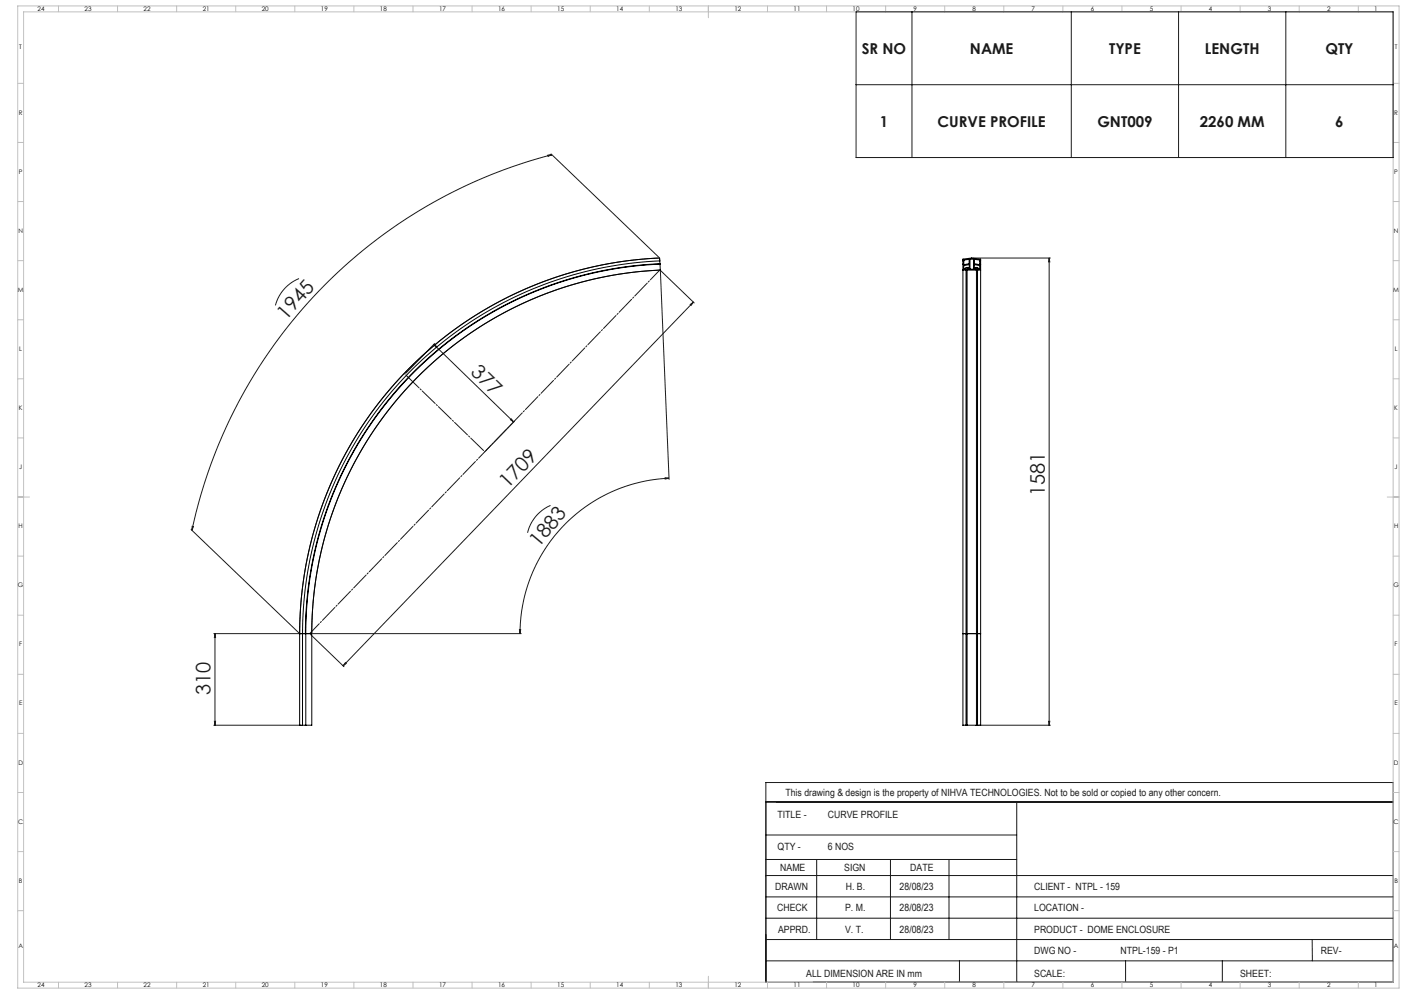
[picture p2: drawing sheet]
<svg xmlns="http://www.w3.org/2000/svg" width="1189mm" height="841mm" viewBox="0 0 1189 841" stroke-linecap="round" stroke-linejoin="round" font-family="sans-serif">
<path d="M648 678v153" fill="none" stroke="#000" stroke-width=".85"/>
<g fill="none" stroke="#191924" stroke-width=".85">
<path d="M724 10h455v123h-455zM772 10v123M907 10v123M997 10v123M1088 10v123M724 72h455M464 131h3l-3 1zM466 130l91 88M467 131a418 418 0 0 0-305 318M558 218a318 318 0 0 0-304 318M824 218h65M888 218v396"/>
<path d="M888 218v4h-1zM253 236a34 34 0 0 0-20 22M559 229a308 308 0 0 0-295 307M559 230l7 176M559 229l28 27M584 258l3-2-2 2zM587 256l-297 307M367 291l3 2-1 1zM367 291l68 66M368 291l-25 25M432 355l1-1 2 3zM435 356l-24 26"/>
<path d="M563 404l3 1h-3zM566 405a132 132 0 0 0-126 131M466 428h-1a34 34 0 0 0-19 23M162 448l91 87M163 445l1 1-2 3zM181 536h72M182 536v3h-1zM182 536v78M263 537l28 27M265 536h176M440 533h1l-1 3zM292 561h1l-3 2z"/>
<path d="M181 614h72M181 610h1v4zM828 614h61M887 610h1v4zM648 662h531v169h-531zM648 678h531M860 678v153M648 706h212M648 727h212M691 727v68M754 727v68M803 727v68"/>
<path d="M648 759h531M648 741h531M648 777h531M648 795h531M1110 795l1 18M648 813h531M812 813v18M953 813v18M1034 813v18"/>
</g>
<g fill="none" stroke="#c0c0c0" stroke-width=".85">
<path d="M15 5h1169v831h-1169zM20 10h1159v821h-1159zM49 5v5M99 5v5M149 5v5M199 5v5M249 5v5M299 5v5M349 5v5M399 5v5M449 5v5M499 5v5"/>
<path d="M549 5v5M599 5v10M649 5v5M699 5v5M749 5v5M799 5v5M849 5v5M899 5v5M949 5v5M999 5v5M1049 5v5M1099 5v5"/>
<path d="M1149 5v5M15 71h5M1179 71h5M15 121h5M1179 121h5M15 171h5M1179 171h5M15 221h5M1179 221h5M15 271h5M1179 271h5M15 321h5"/>
<path d="M1179 321h5M15 371h5M1179 371h5M15 421h10M1174 421h10M15 471h5M1179 471h5M15 521h5M1179 521h5M15 571h5M1179 571h5M15 621h5"/>
<path d="M1179 621h5M15 671h5M1179 671h5M15 721h5M1179 721h5M15 771h5M1179 771h5M49 831v5M99 831v5M149 831v5M199 831v5M249 831v5"/>
<path d="M299 831v5M349 831v5M399 831v5M449 831v5M499 831v5M549 831v5M599 826v10M649 831v5M699 831v5M749 831v5M799 831v5M849 831v5"/>
<path d="M899 831v5M949 831v5M999 831v5M1049 831v5M1099 831v5M1149 831v5"/>
</g>
<path d="M558 228l-296 308" fill="none" stroke="#191924" stroke-width=".85" stroke-dasharray="15.2 1.3 1.3 1.3" stroke-dashoffset="3.5"/>
<path d="M343 317l67 65" fill="none" stroke="#191924" stroke-width=".85" stroke-dasharray="15.2 1.3 1.3 1.3" stroke-dashoffset="-1.4"/>
<g fill="#191924">
<path d="M584 258l3-2-2 2zM292 561h1l-3 2z"/>
<path d="M464 131h3l-3 1zM163 445l1 1-2 3z"/>
<path d="M563 404l3 1h-3zM440 533h1l-1 3z"/>
<path d="M367 291l3 2-1 1zM432 355l1-1 2 3z"/>
<path d="M181 610h1v4zM182 536v3h-1z"/>
<path d="M888 218v4h-1zM887 610h1v4z"/>
</g>
<g fill="none" stroke="#000" stroke-width=".85">
<path d="M821 219h3v9h-3zM824 219h.1M558 221v-3a318 318 0 0 0-304 318M558 221a316 316 0 0 0-302 315M558 221h.1M558 221l1 2M559 223a313 313 0 0 0-300 313M559 223v5M559 223a313 313 0 0 0-301 313M559 223h.1M559 229a308 308 0 0 0-295 307M559 229h.1"/>
<path d="M815 221v-2a30 30 0 0 1 15 0v2M815 229h.1M815 224h1M815 221h.1M815 228v308M815 221v3M815 224v4M815 221h1M816 221v-1h4v3l-4 1M816 221h.1M816 221v3M817 227v1"/>
<path d="M818 228a.7 .7 0 0 1-1-1 1 1 0 0 1 2 0 .7 .7 0 0 1-1 1M818 228l-3 1M818 228v308M818 228h.1M818 228h8M819 226h-2v2M819 226h.1M819 226v2h1v-4l-4 1v3h1M825 224l4 1v3h-1l-1-2h-2v2zM826 228a.7 .7 0 0 1 0-1 .7 .7 0 0 1 1 0 .7 .7 0 0 1 0 1M826 228v308M826 228h.1"/>
<path d="M827 228h3M827 228v308M827 228h.1M828 227v1M829 220l-4-1v4l4 1M829 220h.1M829 221h1M829 224h1M829 221v3M829 220v1M830 228v308M830 221v3"/>
<path d="M830 224v4M254 536h.1M254 536v78h10M254 536h10M255 536h.1M256 536h.1M256 536v78M258 536h.1M259 536h.1M259 536v78M264 536h.1M264 536v78"/>
<path d="M815 536h.1M815 536v78M815 536h2M817 536h1M818 536h.1M818 536v78M818 536h1M819 536h7M826 536h.1M826 536h1M826 536v78M827 536h1"/>
<path d="M827 536v78M828 536h2M830 536h.1M830 536v78h-3M255 614h.1M256 614h.1M258 614h.1M264 614h.1M815 614h.1M815 614h3M818 614h.1M818 614h8"/>
<path d="M826 614h1"/>
</g>
<g font-size="16.9" fill="#191924">
<text x="242" y="271" transform="rotate(-49 242 271)">1945</text>
<text x="398" y="316" transform="rotate(44 398 316)">377</text>
<text x="430" y="413" transform="rotate(-46 430 413)">1709</text>
<text x="884" y="420" transform="rotate(-90 884 420)">1581</text>
<text x="456" y="464" transform="rotate(-50 456 464)">1883</text>
<text x="178" y="588" transform="rotate(-90 178 588)">310</text>
</g>
<g font-size="12.7" fill="#191924">
<text x="729" y="46">SR NO</text>
<text x="821" y="46">NAME</text>
<text x="939" y="46">TYPE</text>
<text x="1020" y="46">LENGTH</text>
<text x="1122" y="46">QTY</text>
<text x="745" y="107">1</text>
<text x="793" y="107">CURVE PROFILE</text>
<text x="929" y="107">GNT009</text>
<text x="1015" y="107">2260 MM</text>
<text x="1130" y="107">6</text>
</g>
<g font-size="8.5" fill="#191924">
<text x="665" y="674">This drawing &amp; design is the property of NIHVA TECHNOLOGIES. Not to be sold or copied to any other concern.</text>
<text x="658" y="692">TITLE -</text>
<text x="701" y="692">CURVE PROFILE</text>
<text x="658" y="719">QTY -</text>
<text x="701" y="719">6 NOS</text>
<text x="660" y="737">NAME</text>
<text x="714" y="737">SIGN</text>
<text x="770" y="737">DATE</text>
<text x="656" y="753">DRAWN</text>
<text x="716" y="753">H. B.</text>
<text x="761" y="753">28/08/23</text>
<text x="875" y="753">CLIENT - NTPL - 159</text>
<text x="658" y="771">CHECK</text>
<text x="715" y="771">P. M.</text>
<text x="761" y="771">28/08/23</text>
<text x="875" y="771">LOCATION -</text>
<text x="659" y="789">APPRD.</text>
<text x="715" y="789">V. T.</text>
<text x="761" y="789">28/08/23</text>
<text x="875" y="789">PRODUCT - DOME ENCLOSURE</text>
<text x="875" y="807">DWG NO -</text>
<text x="948" y="807">NTPL-159 - P1</text>
<text x="1118" y="807">REV-</text>
<text x="682" y="826">ALL DIMENSION ARE IN mm</text>
<text x="875" y="826">SCALE:</text>
<text x="1049" y="826">SHEET:</text>
</g>
<g font-size="5.3">
<text x="32" y="9">24</text>
<text x="72" y="9">23</text>
<text x="122" y="9">22</text>
<text x="172" y="9">21</text>
<text x="222" y="9">20</text>
<text x="272" y="9">19</text>
<text x="322" y="9">18</text>
<text x="372" y="9">17</text>
<text x="422" y="9">16</text>
<text x="472" y="9">15</text>
<text x="522" y="9">14</text>
<text x="572" y="9">13</text>
<text x="622" y="9">12</text>
<text x="672" y="9">11</text>
<text x="722" y="9">10</text>
<text x="773" y="9">9</text>
<text x="823" y="9">8</text>
<text x="873" y="9">7</text>
<text x="923" y="9">6</text>
<text x="973" y="9">5</text>
<text x="1023" y="9">4</text>
<text x="1073" y="9">3</text>
<text x="1123" y="9">2</text>
<text x="1163" y="9">1</text>
<text x="16" y="42">T</text>
<text x="1180" y="42">T</text>
<text x="16" y="97">R</text>
<text x="1180" y="97">R</text>
<text x="16" y="147">P</text>
<text x="1180" y="147">P</text>
<text x="16" y="197">N</text>
<text x="1180" y="197">N</text>
<text x="15" y="247">M</text>
<text x="1179" y="247">M</text>
<text x="16" y="297">L</text>
<text x="1180" y="297">L</text>
<text x="16" y="347">K</text>
<text x="1180" y="347">K</text>
<text x="16" y="397">J</text>
<text x="1180" y="397">J</text>
<text x="16" y="447">H</text>
<text x="1180" y="447">H</text>
<text x="15" y="497">G</text>
<text x="1179" y="497">G</text>
<text x="16" y="547">F</text>
<text x="1180" y="547">F</text>
<text x="16" y="597">E</text>
<text x="1180" y="597">E</text>
<text x="16" y="647">D</text>
<text x="1180" y="647">D</text>
<text x="15" y="697">C</text>
<text x="1179" y="697">C</text>
<text x="16" y="747">B</text>
<text x="1180" y="747">B</text>
<text x="16" y="802">A</text>
<text x="1180" y="802">A</text>
<text x="32" y="835">24</text>
<text x="72" y="835">23</text>
<text x="122" y="835">22</text>
<text x="172" y="835">21</text>
<text x="222" y="835">20</text>
<text x="272" y="835">19</text>
<text x="322" y="835">18</text>
<text x="372" y="835">17</text>
<text x="422" y="835">16</text>
<text x="472" y="835">15</text>
<text x="522" y="835">14</text>
<text x="572" y="835">13</text>
<text x="622" y="835">12</text>
<text x="672" y="835">11</text>
<text x="722" y="835">10</text>
<text x="773" y="835">9</text>
<text x="823" y="835">8</text>
<text x="873" y="835">7</text>
<text x="923" y="835">6</text>
<text x="973" y="835">5</text>
<text x="1023" y="835">4</text>
<text x="1073" y="835">3</text>
<text x="1123" y="835">2</text>
<text x="1163" y="835">1</text>
</g>
</svg>
